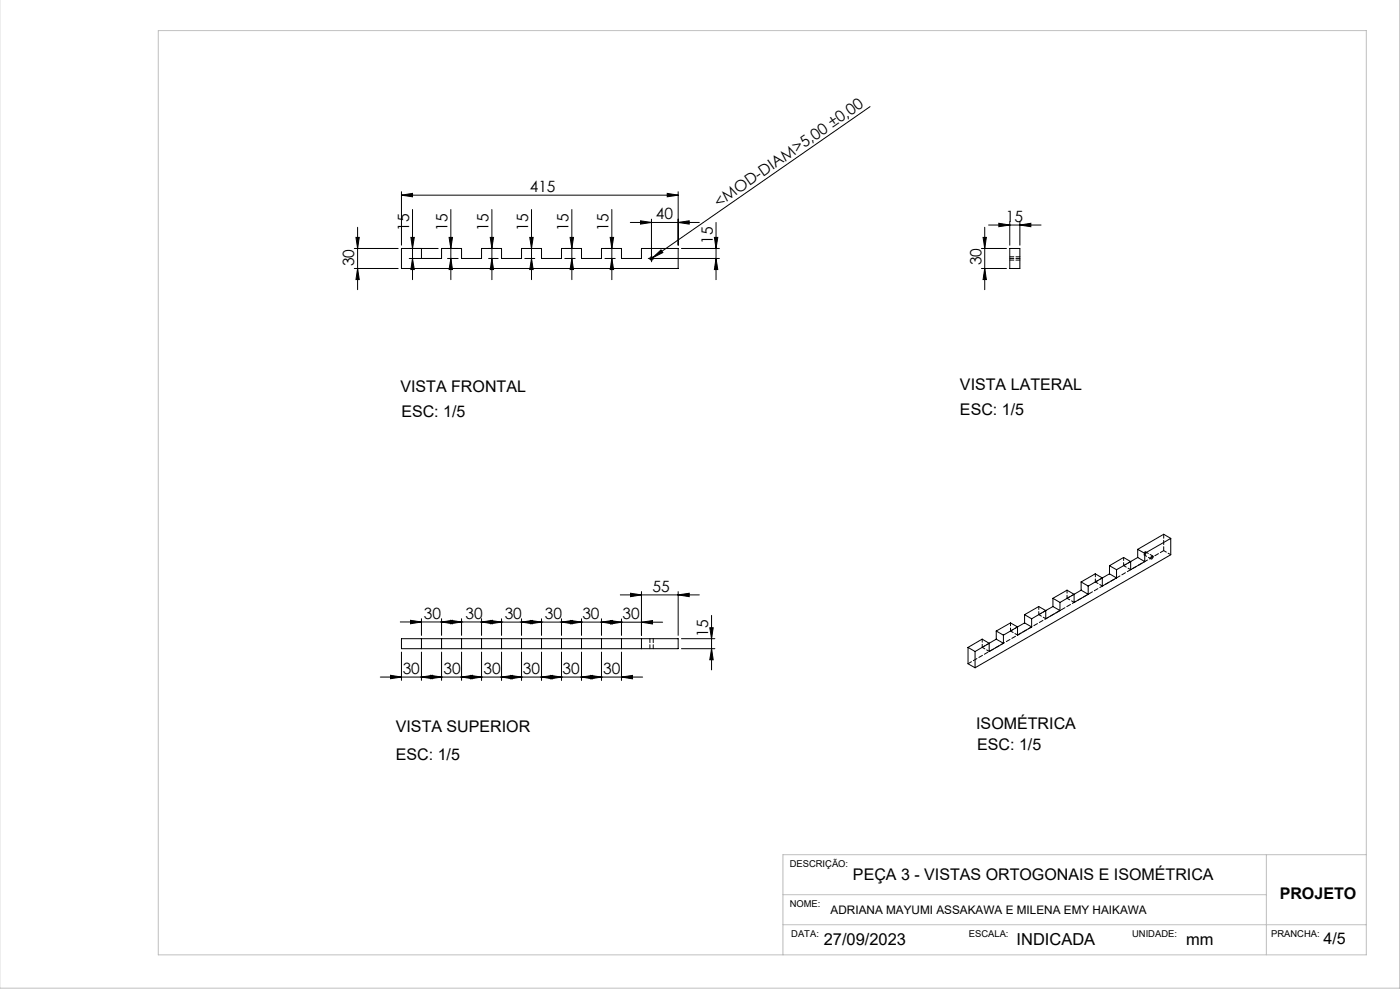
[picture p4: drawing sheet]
<svg xmlns="http://www.w3.org/2000/svg" width="420mm" height="297mm" viewBox="0 0 420 297" stroke-linecap="round" stroke-linejoin="round" font-family="sans-serif">
<g fill="none" stroke="#000" stroke-width=".3">
<path d="M261 32l-65.1 45.2M120.4 58.5l3.4-.5v1zM120.4 57.5v16M120.4 58.5h83M200.2 58l3.2 .5-3.2 .5zM203.4 57.5v16M106.3 74.5h13.2M106.8 71.2h1l-.5 3.3zM107.3 68.1v18.7M123.3 71.2h1l-.5 3.3zM123.8 62.8v21M123.8 77.5l.5 3.3h-1z"/>
<path d="M126.4 74.5v3M131.4 74.5h-11v6h83v-6h-11v3h-6v-3h-6v3h-6v-3h-5.9v3h-6v-3h-6v3h-6v-3h-6v3h-6v-3h-6v3h-9.7M134.3 77.5h3.1M134.7 71.2h1l-.4 3.3zM135.3 62.8v21M135.3 77.5l.4 3.3h-1zM146.6 77.5h2.8M147.1 71.2h1l-.5 3.3zM147.6 77.5l.5 3.3h-1zM147.6 62.8v21M157.4 77.5h3M158.9 71.2h1l-.4 3.3z"/>
<path d="M159.5 62.8v21M159.5 77.5l.4 3.3h-1zM169.4 77.5h3.1M171 71.2h1l-.4 3.3zM171.6 77.5l.4 3.3h-1zM171.6 62.8v21M181.5 77.5h3.1M183.1 71.2h1l-.5 3.3zM183.6 77.5l.5 3.3h-1zM183.6 62.8v21M189.1 66.7h20.7M192.2 66.2l3.2 .5-3.2 .5z"/>
<path d="M194.9 77.5h1.1M195.4 65.7v10.8M195.4 77v1M195.9 77.2l2.4-2.3 .6 .8zM195.9 77.2l-.8 .5M196.5 77.5h19.3M203.4 66.7l3.4-.5v1zM204.4 74.5h11.4M214.3 71.2h1l-.5 3.3zM214.8 77.5l.5 3.3h-1zM214.8 66.7v17.1M294.4 74.5h7.5"/>
<path d="M294.9 71.2h1l-.5 3.3zM295.4 68.1v18.7M296.6 67.4h15.7M299.6 66.9l3.3 .5-3.3 .5zM302.9 66.4v7.1M302.9 74.5h3.1v6h-3.1zM306 67.4l3.2-.5v1zM306 66.4v7.1M106.3 80.5h13.2M107.3 80.5l.5 3.3h-1zM294.4 80.5h7.5M295.4 80.5l.5 3.3h-1z"/>
<path d="M186.1 178.3h23.7M189.2 177.8l3.2 .5-3.2 .5zM192.4 177.3v13.1M203.4 178.3l3.4-.5v1zM203.4 177.3v13.1M315.9 179.3l2.1 1.2M315.9 179.3v2.5M322.2 178.1l-4.2 2.4M322.2 178.1v2.4l4.3-2.4M322.2 178.1l-2.1-1.2-4.2 2.4M324.3 176.9l2.2 1.2M324.3 176.9l-2.1 1.2"/>
<path d="M324.3 174.4l2.2 1.2M324.3 174.4v2.5M326.5 175.6v2.5M332.8 172l-6.3 3.6M332.8 172l2.2 1.2M332.8 169.5l2.2 1.2M332.8 169.5v2.5M335 173.2l-4.3 2.4v-2.4l-2.1-1.2-4.3 2.4M335 170.7v2.5M339.2 168.3l-4.2 2.4M339.2 168.3v2.4l4.2-2.4M339.2 168.3l-2.1-1.2-4.3 2.4"/>
<path d="M341.3 167.1l2.1 1.2M341.3 167.1l-2.1 1.2M341.3 164.6l2.1 1.2M341.3 164.6v2.5M343.4 165.8v2.5M345.4 166.8l.2-.2a.39 .39 0 0 1 .2 .6 .39 .39 0 0 1-.6 .1zM351.2 161.4l-7.8 4.4M351.2 161.4v4.9l-58.7 33.8M351.2 161.4l-2.1-1.3-7.8 4.5M120.1 186.4h30.7M120.4 191.4h83v3h-83zM120.4 195.4v8.5"/>
<path d="M123.2 185.9l3.2 .5-3.2 .5zM126.4 191.4v3M126.4 185.4v5M126.4 195.4v8.5M132.5 186.4l3.2-.5v1zM132.5 185.4v5M132.5 191.4v3M132.5 195.4v8.5M135.1 185.9l3.4 .5-3.4 .5zM138.5 185.4v5M138.5 191.4v3M138.5 195.4v8.5"/>
<path d="M144.1 186.4l54.7 .1M144.5 191.4v3M144.5 195.4v8.5M144.5 186.4l3.2-.5v1zM144.5 185.4v5M147.1 185.9l3.4 .5-3.4 .5zM150.5 185.5v4.9M150.5 191.4v3M150.5 195.4v8.5M156.5 191.4v3M156.5 195.4v8.5M156.5 186.4l3.2-.5v1z"/>
<path d="M156.5 185.5v4.9M159.1 185.9l3.4 .5-3.4 .5zM162.5 185.5v4.9M162.5 191.4v3M162.5 195.4v8.5M168.5 191.4v3M168.5 186.4l3.3-.5v1zM168.5 185.5v4.9M168.5 195.4v8.5M171.1 185.9l3.3 .5-3.3 .6zM174.4 191.4v3M174.4 185.5v4.9"/>
<path d="M174.4 195.4v8.5M180.4 186.4l3.4-.5v1.1zM180.4 185.5v4.9M180.4 191.4v3M180.4 195.4v8.5M183.2 186l3.2 .5-3.2 .5zM186.4 191.4v3M186.4 185.5v4.9M186.4 195.4v8.5M192.4 186.5l3.4-.5v1zM192.4 191.4v3M204.4 194.4h10.1"/>
<path d="M204.4 191.4h10.1M212.9 188.1h1.1l-.5 3.3zM213.5 194.4l.5 3.3h-1.1zM213.5 184.4v16.4M290.4 194l2.1 1.3M290.4 194v4.9l2.1 1.2M292.5 195.3v4.8M298.9 191.6l-6.4 3.7M298.9 191.6l2.1 1.2M298.9 189.1l2.1 1.3M298.9 189.1v2.5M301 192.8l-4.2 2.5v-2.5l-2.2-1.2-4.2 2.4"/>
<path d="M301 190.4v2.4M305.3 187.9l-4.3 2.5M305.3 187.9v2.5l4.2-2.5M305.3 187.9l-2.2-1.2-4.2 2.4M307.4 186.7l2.1 1.2M307.4 186.7l-2.1 1.2M307.4 184.2l2.1 1.3M307.4 184.2v2.5M309.5 185.5v2.4M313.7 183l-4.2 2.5M313.7 183v2.5l4.3-2.5M313.7 183l-2.1-1.2-4.2 2.4"/>
<path d="M315.9 181.8l2.1 1.2M315.9 181.8l-2.2 1.2M318 180.5v2.5M114.1 202.9h78.7M117.2 202.4l3.2 .5-3.2 .5zM126.4 202.9l3.4-.5v1zM129.2 202.4l3.3 .5-3.3 .5zM138.5 202.9l3.2-.5v1zM141.1 202.4l3.4 .5-3.4 .5zM150.5 202.9l3.2-.5v1zM153.1 202.4l3.4 .5-3.4 .5zM162.5 202.9l3.3-.5v1z"/>
<path d="M165.1 202.4l3.4 .5-3.4 .5zM174.4 202.9l3.4-.5v1zM177.2 202.4l3.2 .5-3.2 .5zM186.4 202.9l3.4-.5v1z"/>
<circle cx="195.5" cy="77.5" r=".5"/>
</g>
<path d="M195 77.5h-.5M195.5 77v-.5M195.5 78v.5M196 77.5h.5" fill="none" stroke="#000" stroke-width=".3" stroke-dasharray="15.2 1.3 1.3 1.3"/>
<path d="M419.9 -.1v296.3h-420M47.5 9.2h362.4v277h-362.4zM379.9 256.1v30.1M409.9 256.1h-175v30.1M234.9 277.1h175M234.9 268.1h145" fill="none" stroke="#c0c0c0" stroke-width=".3"/>
<g fill="#000">
<path d="M195.9 77.2l2.4-2.3 .6 .8z"/>
<path d="M120.4 58.5l3.4-.5v1zM200.2 58l3.2 .5-3.2 .5zM192.2 66.2l3.2 .5-3.2 .5zM203.4 66.7l3.4-.5v1z"/>
<path d="M106.8 71.2h1l-.5 3.3zM107.3 80.5l.5 3.3h-1zM123.3 71.2h1l-.5 3.3zM123.8 77.5l.5 3.3h-1zM134.7 71.2h1l-.4 3.3zM135.3 77.5l.4 3.3h-1zM147.1 71.2h1l-.5 3.3zM147.6 77.5l.5 3.3h-1zM171 71.2h1l-.4 3.3zM171.6 77.5l.4 3.3h-1zM183.1 71.2h1l-.5 3.3zM183.6 77.5l.5 3.3h-1z"/>
<path d="M158.9 71.2h1l-.4 3.3zM159.5 77.5l.4 3.3h-1z"/>
<path d="M214.8 77.5l.5 3.3h-1zM214.3 71.2h1l-.5 3.3z"/>
<path d="M299.6 66.9l3.3 .5-3.3 .5zM306 67.4l3.2-.5v1z"/>
<path d="M295.4 80.5l.5 3.3h-1zM294.9 71.2h1l-.5 3.3z"/>
<path d="M189.2 177.8l3.2 .5-3.2 .5zM203.4 178.3l3.4-.5v1z"/>
<path d="M123.2 185.9l3.2 .5-3.2 .5zM132.5 186.4l3.2-.5v1z"/>
<path d="M135.1 185.9l3.4 .5-3.4 .5zM144.5 186.4l3.2-.5v1z"/>
<path d="M147.1 185.9l3.4 .5-3.4 .5zM156.5 186.4l3.2-.5v1z"/>
<path d="M159.1 185.9l3.4 .5-3.4 .5zM168.5 186.4l3.3-.5v1z"/>
<path d="M213.5 194.4l.5 3.3h-1.1zM212.9 188.1h1.1l-.5 3.3z"/>
<path d="M126.4 202.9l3.4-.5v1zM117.2 202.4l3.2 .5-3.2 .5z"/>
<path d="M129.2 202.4l3.3 .5-3.3 .5zM138.5 202.9l3.2-.5v1z"/>
<path d="M141.1 202.4l3.4 .5-3.4 .5zM150.5 202.9l3.2-.5v1z"/>
<path d="M153.1 202.4l3.4 .5-3.4 .5zM162.5 202.9l3.3-.5v1z"/>
<path d="M165.1 202.4l3.4 .5-3.4 .5zM174.4 202.9l3.4-.5v1zM171.1 185.9l3.3 .5-3.3 .6zM180.4 186.4l3.4-.5v1.1z"/>
<path d="M177.2 202.4l3.2 .5-3.2 .5zM186.4 202.9l3.4-.5v1zM183.2 186l3.2 .5-3.2 .5zM192.4 186.5l3.4-.5v1z"/>
</g>
<path d="M303 77.5h3M303 78h3M306 77h-3M349.1 165v-4.9M195 191.4v3M196 194.4v-3M290.4 198.9l58.7-33.9" fill="none" stroke="#000" stroke-width=".3" stroke-dasharray="1.3 .6" stroke-dashoffset=".1"/>
<g fill="none" stroke="#000" stroke-width=".3" stroke-dasharray="1.3 .6" stroke-dashoffset=".4">
<path d="M320.1 179.3v-2.4M322.2 178.1l-2.1 1.2M328.6 174.4v-2.4M330.7 175.6l-2.1-1.2M330.7 173.2l-2.1 1.2M337.1 169.5v-2.4M339.2 170.7l-2.1-1.2M339.2 168.3l-2.1 1.2M343.2 166.3l2.1 1.2M345.8 166.6l-2.1-1.2M351.2 166.2l-2.1-1.2M294.7 194v-2.4"/>
<path d="M296.8 195.2l-2.1-1.2M296.8 192.8l-2.1 1.2M303.1 189.1v-2.4M305.3 190.3l-2.2-1.2M305.3 187.9l-2.2 1.2M311.6 184.2v-2.4M313.8 185.4l-2.2-1.2M313.8 183l-2.2 1.2M322.2 180.5l-2.1-1.2"/>
</g>
<path d="M343.8 165.6v-.1a.43 .43 0 0 0-.6 .2 .43 .43 0 0 0 .2 .6l.4-.7" fill="none" stroke="#000" stroke-width=".3" stroke-dasharray="1.3 .6" stroke-dashoffset=".3"/>
<g font-size="4.9">
<text x="247.1" y="283.2">27/09/2023</text>
<text x="305" y="283.2">INDICADA</text>
<text x="355.9" y="283.2">mm</text>
</g>
<g font-size="4.8">
<text x="120.1" y="117.6">VISTA FRONTAL</text>
<text x="288" y="116.9">VISTA LATERAL</text>
<text x="120.4" y="125">ESC: 1/5</text>
<text x="288" y="124.3">ESC: 1/5</text>
<text x="118.8" y="219.3">VISTA SUPERIOR</text>
<text x="292.9" y="218.6">ISOMÉTRICA</text>
<text x="118.8" y="227.9">ESC: 1/5</text>
<text x="293.1" y="224.6">ESC: 1/5</text>
<text x="255.9" y="263.7">PEÇA 3 - VISTAS ORTOGONAIS E ISOMÉTRICA</text>
<text x="383.9" y="269.5">PROJETO</text>
<text x="397.1" y="283">4/5</text>
</g>
<g font-size="4.7">
<text x="158.9" y="57.4">415</text>
<text x="196.8" y="65.6">40</text>
<text x="215.7" y="62.2" transform="rotate(-35 215.7 62.2)">&lt;MOD-DIAM&gt;5,00 ±0,00</text>
<text x="122.8" y="69.2" transform="rotate(-90 122.8 69.2)">15</text>
<text x="134.3" y="69.2" transform="rotate(-90 134.3 69.2)">15</text>
<text x="146.6" y="69.2" transform="rotate(-90 146.6 69.2)">15</text>
<text x="158.4" y="69.2" transform="rotate(-90 158.4 69.2)">15</text>
<text x="170.5" y="69.2" transform="rotate(-90 170.5 69.2)">15</text>
<text x="182.6" y="69.2" transform="rotate(-90 182.6 69.2)">15</text>
<text x="301.8" y="66.4">15</text>
<text x="213.8" y="73.1" transform="rotate(-90 213.8 73.1)">15</text>
<text x="106.3" y="79.8" transform="rotate(-90 106.3 79.8)">30</text>
<text x="294.4" y="79.5" transform="rotate(-90 294.4 79.5)">30</text>
<text x="195.7" y="177.3">55</text>
<text x="127.1" y="185.4">30</text>
<text x="139.6" y="185.4">30</text>
<text x="151.4" y="185.4">30</text>
<text x="163.5" y="185.4">30</text>
<text x="174.7" y="185.4">30</text>
<text x="186.8" y="185.5">30</text>
<text x="212.5" y="190.9" transform="rotate(-90 212.5 190.9)">15</text>
<text x="120.8" y="201.9">30</text>
<text x="133" y="201.9">30</text>
<text x="145.1" y="201.9">30</text>
<text x="156.8" y="201.9">30</text>
<text x="168.8" y="201.9">30</text>
<text x="180.9" y="201.9">30</text>
</g>
<text font-size="3.5" x="249.2" y="274">ADRIANA MAYUMI ASSAKAWA E MILENA EMY HAIKAWA</text>
<g font-size="2.8">
<text x="236.9" y="259.8">DESCRIÇÃO:</text>
<text x="236.9" y="272">NOME:</text>
<text x="237.4" y="280.8">DATA:</text>
<text x="290.7" y="280.8">ESCALA:</text>
<text x="339.6" y="280.8">UNIDADE:</text>
<text x="381.3" y="280.8">PRANCHA:</text>
</g>
</svg>
